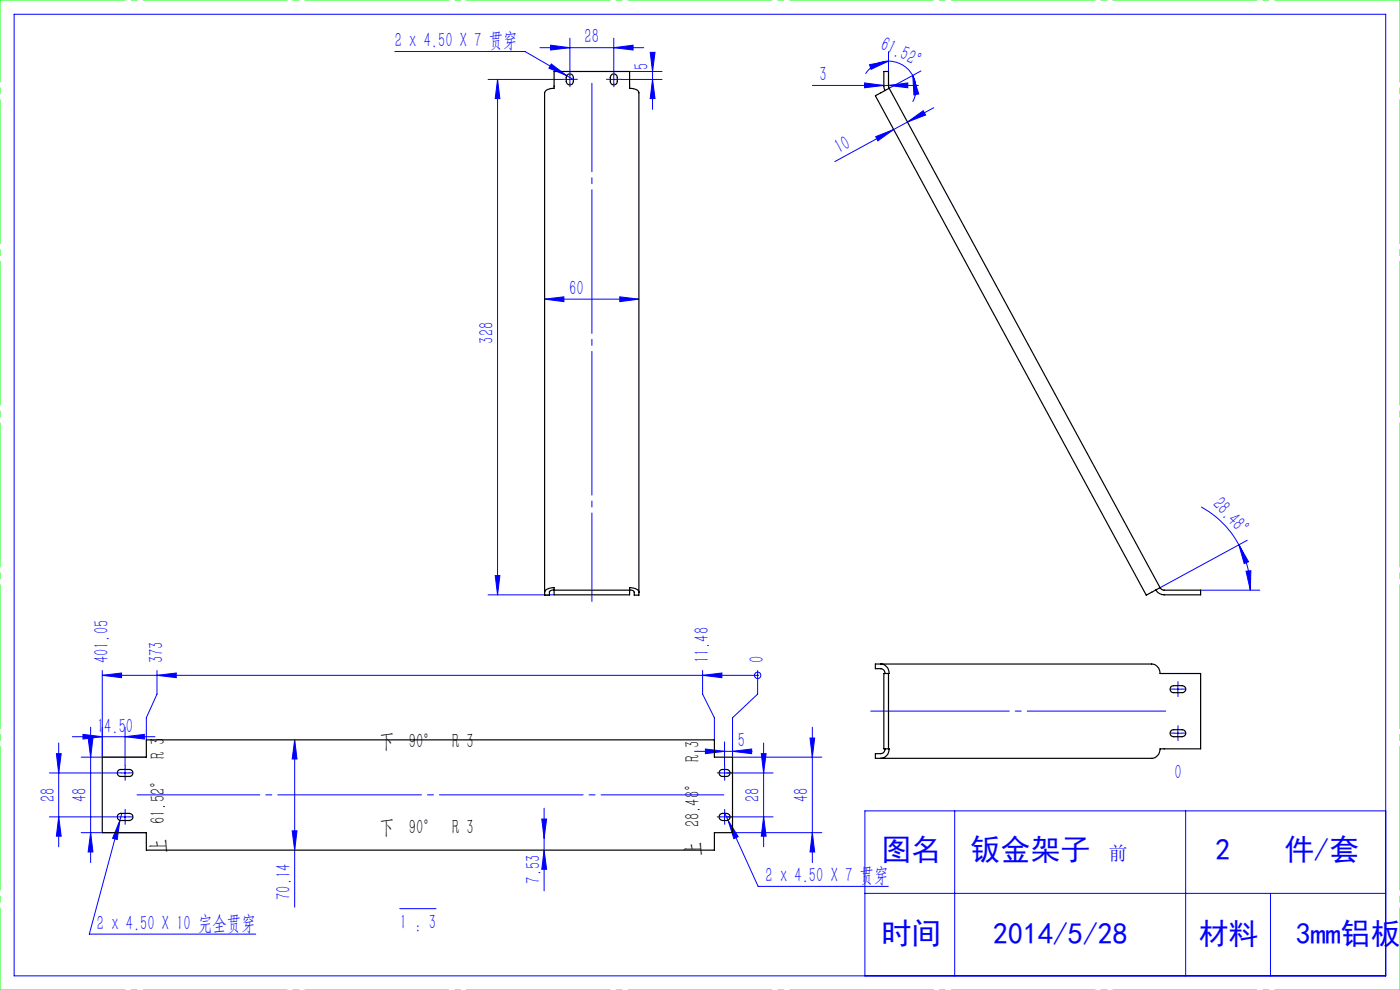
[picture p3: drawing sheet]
<svg xmlns="http://www.w3.org/2000/svg" width="297mm" height="210mm" viewBox="0 0 297 210" stroke-linecap="round" stroke-linejoin="round" font-family="sans-serif">
<g fill="none" stroke="#00f" stroke-width=".21">
<path d="M3 3h291v204h-291zM83.7 10.9h27.7l8.8 5.1M103.5 16.9h15.8M105.6 16.9v109.3M105.6 16.9l.4 4h-.9zM114.5 10.1h22.1M116.8 9.6l4.1 .5-4.1 .5zM116.9 13.6l3.3 2.4-3.7-1.5zM120.1 16.9h1.6M120.2 16l1.3 .8M120.9 8.1v7.2M120.9 16v1.7"/>
<path d="M129.4 16.9h1.7M130.2 10.1l4.1-.5v1zM130.2 8.1v7.2M130.2 16v1.7M131.8 16.9h8.6M133.6 15.2h6.8M137.9 11.1h1.1l-.6 4.1zM138.4 16.9l.6 4h-1.1zM138.4 11.7v11.5M172.3 18.1h22.5M183.4 17.6l4.1 .5-4.1 .5zM184.5 13.7l4-.7-3.7 1.7z"/>
<path d="M188.5 18.1l4.1-.5v1zM188.5 11v4.2M188.5 13a5.8 5.8 0 0 1 5.1 3M188.5 13a5.8 5.8 0 0 0-4.9 2.7M193.6 16l1.3 3.9-1 .2zM193.6 16a6 6 0 0 1 0 5.6M195.4 15.1l-6.8 3.6M185.8 29l3.8-1.5-3.4 2.4zM189.6 27.5l-12.5 6.8M192.5 25.9l3.4-2.4 .5 .9zM198.1 22.9l-8.5 4.6M115.5 63.5l4.1-.5v1z"/>
<path d="M115.5 63.5h20M131.5 63l4 .5-4 .5zM254.8 107.5a20.3 20.3 0 0 1 8 8.1M262.8 115.6l2.1 3.6-1 .3zM262.8 115.6a20.4 20.4 0 0 1 2.5 9.6M264.6 114.6l-18.5 10.1M103.5 126.2h14M105.1 122.1h.9l-.4 4.1zM254.7 125.2h12.6M264.3 121.2l1.1-.1-.1 4.1zM12 159.9h1l-.5 4.1zM12.5 157.6v22"/>
<path d="M15.3 156.3h17.6M17.6 155.8l4.1 .5-4.1 .5zM18.7 156.6h1l-.5 4zM19.2 154.3v28.7M21.7 143.3l4.1-.5v.9zM21.7 143.3h139M21.7 142.2v18.4M26.5 156.3l4.1-.5v1zM26.5 154.3v8.1M33.3 143.3l4.1-.5v.9zM33.3 142.2v5l-2.3 5.1v4.6M62.5 156.9l.5 4.1h-1z"/>
<path d="M62.5 156.9v35.5M147.4 159.4h12.2M149 143.3l4.1-.5v.9zM149 142.2v5l2.6 5.1v4.6M149.6 158.9l4.1 .5-4.1 .5zM153.7 157.4v5M155.4 159.4l4.1-.5v1zM160.7 143.3h.1M160.7 142.2v5l-5.3 5.1v8.3h18.9M161.5 159.9h1l-.5 4.1zM162 157.6v22M171.8 156.6h1l-.5 4z"/>
<path d="M172.3 154.3v28.7M249.1 146.2h1.6M249.1 155.5h1.6M249.9 145.4v1.6M249.9 154.7v1.6M10.5 173.3h14.4M10.5 164h14.4M12.5 173.3l.5 4.1h-1zM17.2 160.6h13.8M17.2 176.6h13.8M19.2 176.6l.5 4.1h-1zM25.4 174l-.5 4.1-1-.3z"/>
<path d="M25.4 174l-6.5 24.1h35.4M25.7 173.3h1.7M25.7 164h1.7M25.8 172.6l-.4 1.4M26.5 163.1v1.7M26.5 172.5v1.6M62 176.2h1l-.5 4.1zM114.9 173.7h1.1l-.6 4.1zM115.4 171.4v17.6M152.9 173.3h11.1M153.7 163.1v1.7M153.7 172.5v1.6"/>
<path d="M153.8 172.6l.6 1.4M154.4 174l2.2 3.5-.9 .4zM154.4 174l6.4 14h27.7M155.4 176.6h18.9M162 173.3l.5 4.1h-1zM164 164h-11.1M172.3 176.6l.5 4.1h-1zM202.5 172v35M251.5 172v35M294 172h-110.5v35M84.8 192.7h7.7M115.4 180.3l.6 4.1h-1.1z"/>
<path d="M183.5 189.5h110.5M269.5 189.5v17.5"/>
<circle cx="160.7" cy="143.3" r=".68"/>
</g>
<g fill="none" stroke="#00f" stroke-width=".21" stroke-dasharray="30.5 1.3 1.3 1.3">
<path d="M120.1 16.8h-.8M120.9 16v-.8M120.9 17.7v.7M121.7 16.8h.8M129.4 16.8h-.7M130.2 16v-.8M130.2 17.7v.7M131.1 16.8h.7M249.1 146.2h-.8M249.1 155.5h-.8M249.9 145.3v-.7M249.9 147v.8"/>
<path d="M249.9 154.7v-.8M249.9 156.3v.8M250.7 146.2h.8M250.7 155.5h.8M25.7 173.3h-.7M25.7 163.9h-.7M26.6 174.1v.8M26.6 172.4v-.7M26.6 164.8v.7M26.6 163.1v-.7M27.4 173.3h.7M27.4 163.9h.7"/>
<path d="M152.9 173.3h-.8M152.9 163.9h-.8M153.7 172.4v-.7M153.7 174.1v.8M153.7 163.1v-.7M153.7 164.8v.7M154.6 173.3h.7M154.6 163.9h.7"/>
</g>
<path d="M184.7 150.8h62.6" fill="none" stroke="#00f" stroke-width=".21" stroke-dasharray="30.5 1.3 1.3 1.3" stroke-dashoffset="1.1"/>
<path d="M29.1 168.6h124.5" fill="none" stroke="#00f" stroke-width=".21" stroke-dasharray="30.5 1.3 1.3 1.3" stroke-dashoffset="4.4"/>
<path d="M125.6 17.7v109.9" fill="none" stroke="#00f" stroke-width=".21" stroke-dasharray="30.5 1.3 1.3 1.3" stroke-dashoffset="11.7"/>
<path d="M0 0h297M0 210h297" fill="none" stroke="#0f0" stroke-width=".21" stroke-dasharray="30.5 1.3 1.3 1.3" stroke-dashoffset="3.9"/>
<path d="M0 210v-210M297 210v-210" fill="none" stroke="#0f0" stroke-width=".21" stroke-dasharray="30.5 1.3 1.3 1.3" stroke-dashoffset="13.1"/>
<g fill="#00f">
<path d="M149 143.3l4.1-.5v.9zM33.3 143.3l4.1-.5v.9zM21.7 143.3l4.1-.5v.9z"/>
<path d="M264.3 121.2l1.1-.1-.1 4.1zM262.8 115.6l2.1 3.6-1 .3z"/>
<path d="M193.6 16l1.3 3.9-1 .2zM184.5 13.7l4-.7-3.7 1.7z"/>
<path d="M130.2 10.1l4.1-.5v1zM116.8 9.6l4.1 .5-4.1 .5z"/>
<path d="M25.4 174l-1.5 3.8 1 .3zM17.6 155.8l4.1 .5-4.1 .5zM26.5 156.3l4.1-.5v1zM154.4 174l1.3 3.9 .9-.4zM149.6 158.9l4.1 .5-4.1 .5zM155.4 159.4l4.1-.5v1zM183.4 17.6l4.1 .5-4.1 .5zM188.5 18.1l4.1-.5v1zM116.9 13.6l-.4 .9 3.7 1.5z"/>
<path d="M185.8 29l3.8-1.5-3.4 2.4zM192.5 25.9l3.4-2.4 .5 .9z"/>
<path d="M62 176.2h1l-.5 4.1zM62.5 156.9l.5 4.1h-1zM162 173.3l.5 4.1h-1zM161.5 159.9h1l-.5 4.1zM138.4 16.9l.6 4h-1.1zM137.9 11.1h1.1l-.6 4.1z"/>
<path d="M115.4 180.3l.6 4.1h-1.1zM114.9 173.7h1.1l-.6 4.1z"/>
<path d="M18.7 156.6h1l-.5 4zM19.2 176.6l.5 4.1h-1zM171.8 156.6h1l-.5 4zM172.3 176.6l.5 4.1h-1zM12 159.9h1l-.5 4.1zM12.5 173.3l.5 4.1h-1zM105.6 16.9l.4 4h-.9zM105.1 122.1h.9l-.4 4.1z"/>
<path d="M115.5 63.5l4.1-.5v1zM131.5 63l4 .5-4 .5z"/>
</g>
<g fill="none" stroke="#000" stroke-width=".25">
<path d="M120.4 15.9a.74 .74 0 0 1 .8-.2 .74 .74 0 0 1 .4 .7v.9a.76 .76 0 0 1-.7 .7 .76 .76 0 0 1-.8-.7v-.9zM129.7 15.9a.74 .74 0 0 1 .8-.2 .74 .74 0 0 1 .5 .7v.9a.74 .74 0 0 1-.8 .7 .74 .74 0 0 1-.7-.7v-.9zM188.6 18.7l-2.9 1.6 57.5 106 2.9-1.6M188.6 18.7l-.1-.4v-3.1h-1v3.2l.2 .8M188.6 18.7l57.5 106M117.5 125.2v-.4a1.71 1.71 0 0 0-2 .8M117.5 125.1a.86 .86 0 0 0-.9 .5v.7h-1.1v-106.6a1.85 1.85 0 0 1 2-1v-3.5h16.1v3.5a1.76 1.76 0 0 1 1.9 1v106.6h-1v-.7a.86 .86 0 0 0-.9-.5M117.5 125.2v1h16.1v-1M117.5 125.2h16.1M133.6 125.2v-.4a1.65 1.65 0 0 1 1.9 .8M246.1 124.7l.4 .4 .5 .1h7.7v1h-7.7a2 2 0 0 1-1.8-1.1M186.9 140.9a1.69 1.69 0 0 1 1.6 2"/>
<path d="M187.7 142.9a.97 .97 0 0 0-.8-1.1h-1.2v-.9h58.6a2.07 2.07 0 0 1 1.9 2h8.5v15.9h-8.5a2.04 2.04 0 0 1-1.9 2.1h-58.6v-1h1.2a.97 .97 0 0 0 .8-1.1M188.5 158.8a1.7 1.7 0 0 1-1.6 2.1M188.5 142.9v15.9M188.5 142.9h-1v15.9h1M248.4 145.7l.6-.3h1.8a.74 .74 0 0 1 .8 .8 .74 .74 0 0 1-.8 .7h-1.8a.76 .76 0 0 1-.7-.4 .76 .76 0 0 1 .1-.8zM248.4 155l.6-.2h1.8a.74 .74 0 0 1 .8 .7 .74 .74 0 0 1-.8 .8h-1.8a.76 .76 0 0 1-.7-.5 .76 .76 0 0 1 .1-.8zM21.7 160.6h9.3v-3.7h120.6v3.7h3.8v16h-3.8v3.7h-120.6v-3.7h-9.3zM25.1 163.4l.5-.2h1.8a.74 .74 0 0 1 .8 .8 .74 .74 0 0 1-.8 .7h-1.8a.76 .76 0 0 1-.7-.5 .76 .76 0 0 1 .2-.8zM25.1 172.7l.5-.2h1.8a.76 .76 0 0 1 .8 .8 .76 .76 0 0 1-.8 .8h-1.8a.78 .78 0 0 1-.7-.5 .78 .78 0 0 1 .2-.9zM152.8 172.7a1.57 1.57 0 0 1 2 .3 .76 .76 0 0 1-.7 1.1h-.8a.78 .78 0 0 1-.7-.5 .78 .78 0 0 1 .2-.9zM152.8 163.4a1.57 1.57 0 0 1 2 .3 .74 .74 0 0 1-.7 1h-.8a.76 .76 0 0 1-.7-.5 .76 .76 0 0 1 .2-.8z"/>
</g>
<g font-size="6.3" fill="#00f">
<text x="187" y="182.5">图名</text>
<text x="205.9" y="182.5">钣金架子</text>
<text x="257.8" y="182.5">2</text>
<text x="272.5" y="182.5">件/套</text>
<text x="187" y="200.3">时间</text>
<text x="210.7" y="200.3">2014/5/28</text>
<text x="254.3" y="200.3">材料</text>
<text x="274.9" y="200.3">3mm铝板</text>
</g>
<g font-size="4.4" fill="#00f">
<text x="83.7" y="10">2 x 4.50 X 7 贯穿</text>
<text x="124" y="9.2">28</text>
<text x="186.5" y="10.4" transform="rotate(25 186.5 10.4)">61.52°</text>
<text x="137.6" y="14.8" transform="rotate(-90 137.6 14.8)">5</text>
<text x="173.9" y="17.2">3</text>
<text x="178" y="32.8" transform="rotate(-28 178 32.8)">10</text>
<text x="120.8" y="62.6">60</text>
<text x="104.7" y="72.9" transform="rotate(-90 104.7 72.9)">328</text>
<text x="257" y="107" transform="rotate(48 257 107)">28.48°</text>
<text x="23" y="140.7" transform="rotate(-90 23 140.7)">401.05</text>
<text x="34.6" y="140.7" transform="rotate(-90 34.6 140.7)">373</text>
<text x="150.4" y="140.7" transform="rotate(-90 150.4 140.7)">11.48</text>
<text x="162" y="140.7" transform="rotate(-90 162 140.7)">0</text>
<text x="20.6" y="155.4">14.50</text>
<text x="156.5" y="158.5">5</text>
<text x="249.1" y="165.1">0</text>
<text x="11.6" y="170.1" transform="rotate(-90 11.6 170.1)">28</text>
<text x="18.4" y="170.1" transform="rotate(-90 18.4 170.1)">48</text>
<text x="161.2" y="170.1" transform="rotate(-90 161.2 170.1)">28</text>
<text x="171.5" y="170.1" transform="rotate(-90 171.5 170.1)">48</text>
<text x="61.7" y="190.9" transform="rotate(-90 61.7 190.9)">70.14</text>
<text x="114.6" y="187.4" transform="rotate(-90 114.6 187.4)">7.53</text>
<text x="162.4" y="187.1">2 x 4.50 X 7 贯穿</text>
<text x="20.6" y="197.3">2 x 4.50 X 10 完全贯穿</text>
<text x="84.8" y="197.1">1 : 3</text>
</g>
<g font-size="4.4">
<text x="80.6" y="158.6">下 90° R 3</text>
<text x="80.6" y="176.9">下 90° R 3</text>
<text x="35" y="180.9" transform="rotate(-90 35 180.9)">上 61.52° R 3</text>
<text x="148.4" y="181.6" transform="rotate(-90 148.4 181.6)">上 28.48° R 3</text>
</g>
<text font-size="4.1" fill="#00f" x="235.1" y="182.3">前</text>
</svg>
